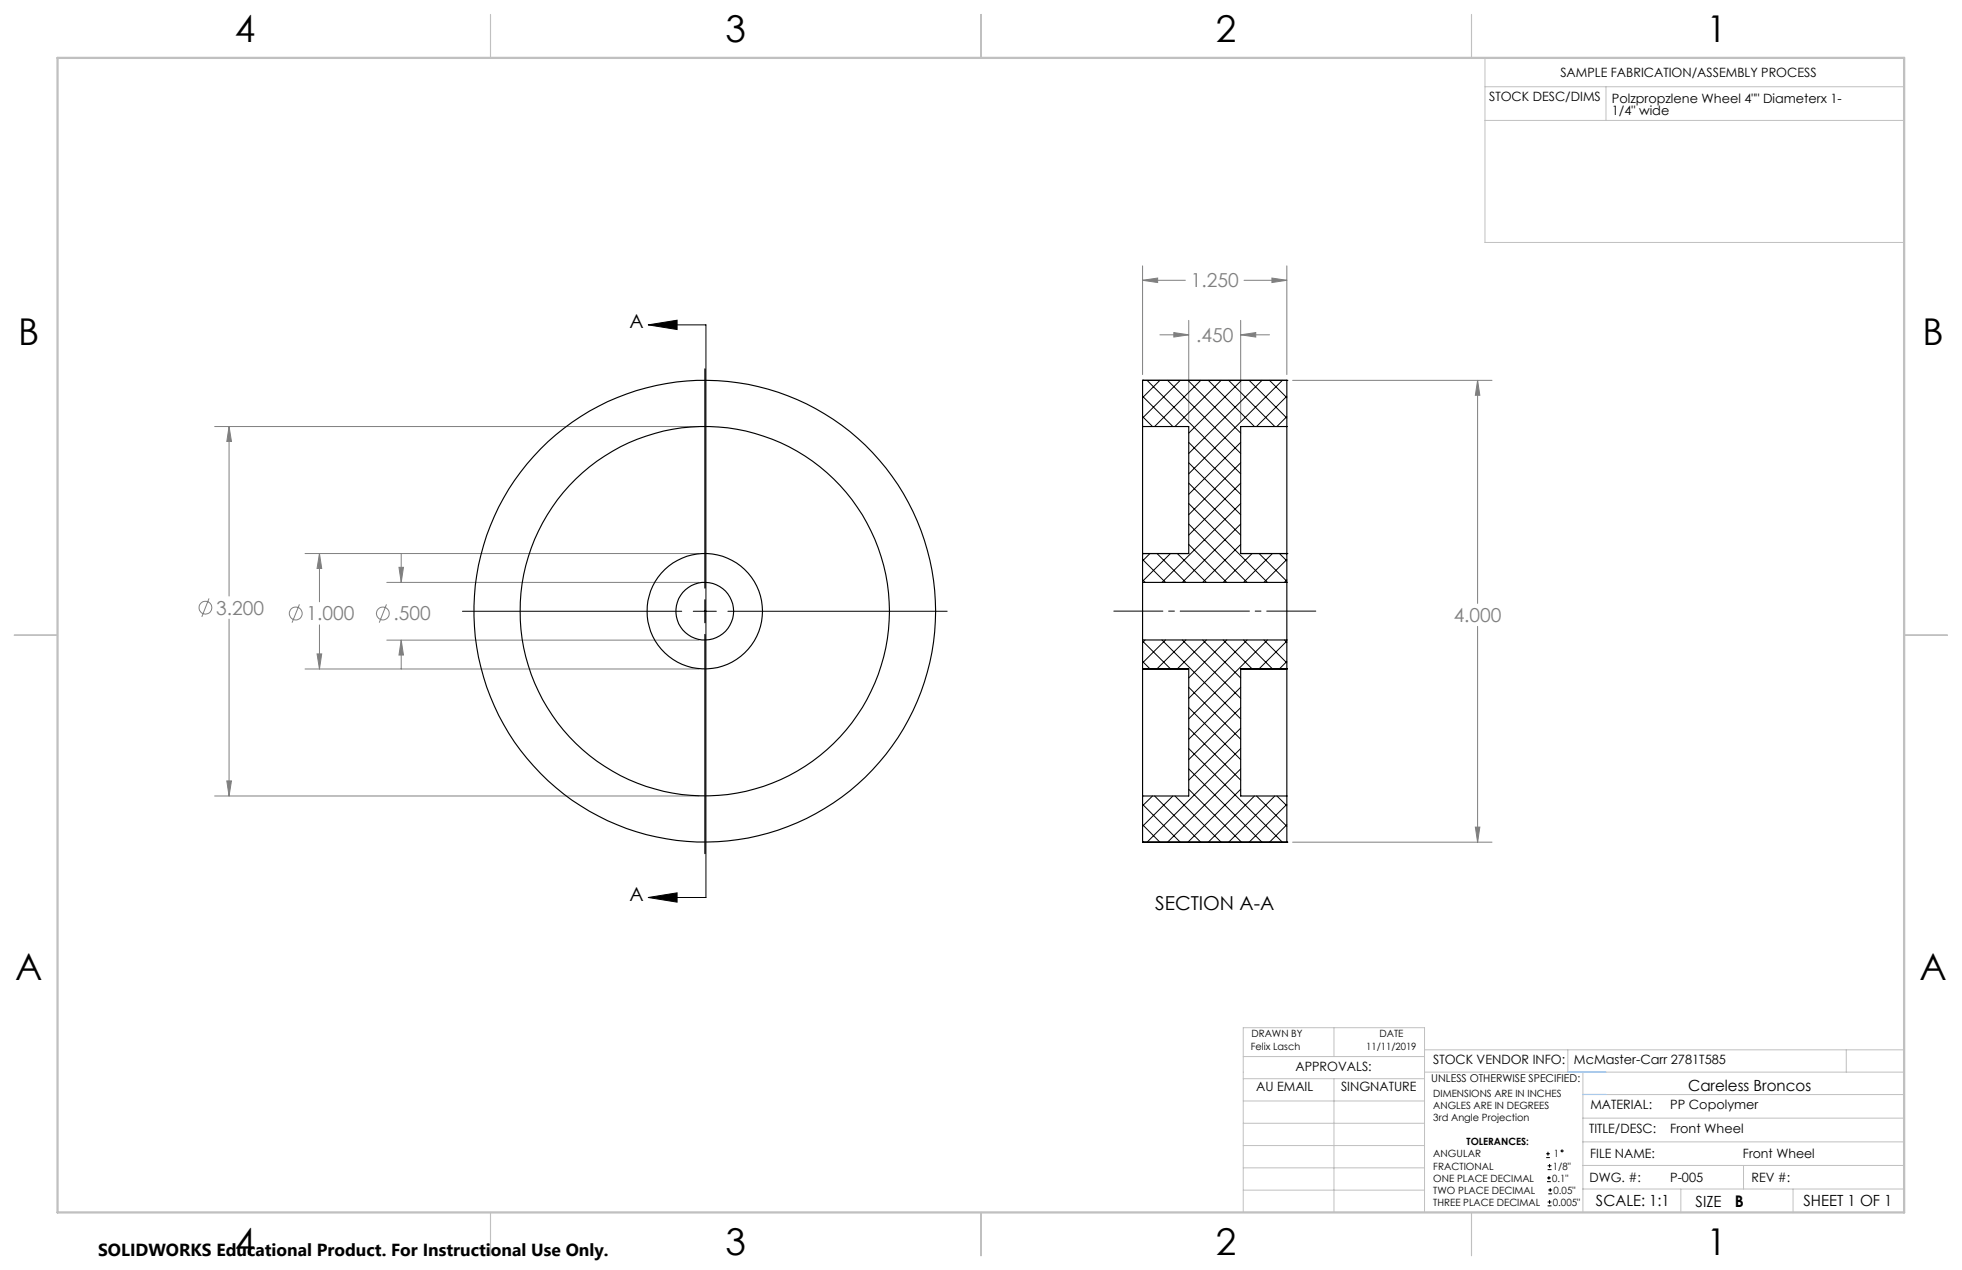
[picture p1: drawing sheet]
<svg xmlns="http://www.w3.org/2000/svg" width="432mm" height="279mm" viewBox="0 0 432 279" stroke-linecap="round" stroke-linejoin="round" font-family="sans-serif">
<g fill="none" stroke="#808080" stroke-width=".22">
<path d="M251.5 58.5v23.9M283.2 58.5v23.9M251.5 61.7l3.3-.5v1zM251.5 61.7h9.4M255.3 73.7h6.3M258.3 73.2l3.3 .5-3.3 .5zM261.6 70.5v22.1M273 70.5v22.1M273 73.7h6.4M273.1 73.7l3.3-.5v1zM273.8 61.7h9.4M279.9 61.2l3.3 .5-3.3 .5z"/>
<path d="M47.2 93.8h106.6M50.4 93.8v37.3M50.4 93.8l.5 3.3h-1zM284.5 83.7h43.9M325.2 83.7l.5 3.3h-1zM325.2 83.7v49.1M46 131.7l-1.6 4M50.4 136.2v38.9M65.9 133l-1.6 4M67.1 121.8h86.7M70.3 121.8l.5 3.3h-1zM70.3 121.8v10.6"/>
<path d="M70.3 137.5v9.7M85.1 133l-1.6 4M85.1 128.1h68.7M87.8 124.8h1l-.5 3.3zM88.3 121.8v6.3M325.2 137.8v47.5M67.1 147.2h86.7M69.8 143.9h1l-.5 3.3zM85.1 140.8h68.7M88.3 140.8l.5 3.3h-1zM88.3 140.8v6.4M47.2 175.1h106.6"/>
<path d="M49.9 171.8h1l-.5 3.3zM284.5 185.3h43.9M324.7 182h1l-.5 3.3z"/>
<circle cx="45.2" cy="133.7" r="1.42"/>
<circle cx="65.1" cy="135" r="1.42"/>
<circle cx="84.2" cy="135" r="1.41"/>
</g>
<g fill="none" stroke="#000" stroke-width=".22">
<path d="M142.7 71.5l6.3-1.1v2.1zM142.7 71.5h12.7v125.9h-12.7M155.1 81.1v48.3M101.8 134.5h48.2M152.6 134.5h5.1M155.1 131.9v5.1M155.1 139.6v48.2M160.2 134.5h48.3M142.7 197.4l6.3-1v2.1zM340.3 254.7h.8M340.3 253.8h.8M340.5 260h.8"/>
<path d="M340.5 259.2h.8M340.6 257.3h.9M340.6 256.5h.9M340.7 253.4v.8M340.9 258.7v.8M341 256.1v.8M340.6 265.3h.9M340.6 264.4h.9M340.7 262.6h.9M340.7 261.8h.9M341 264v.9M341.2 261.4v.8"/>
<circle cx="343.8" cy="253.2" r=".2"/>
</g>
<path d="M289.6 134.4h-44.5" fill="none" stroke="#000" stroke-width=".22" stroke-dasharray="15.2 1.3 1.3 1.3" stroke-dashoffset="4.4"/>
<g fill="none" stroke="#c0c0c0" stroke-width=".22">
<path d="M326.8 19.1h92.3M326.8 12.7v40.6h92.3M353.4 19.1v7.4M326.8 26.5h92.3M273.6 232.4h39.9M273.6 237.3h39.9M293.6 226.1v6.3M293.6 237.3v29.4M313.5 235.9h105.6M313.5 231h105.6M345.1 231v4.9M348.4 235.9v30.9"/>
<path d="M406.3 231v4.9M273.6 242.2h39.9M273.6 247.1h39.9M273.6 252h39.9M273.6 256.9h39.9M348.4 246h70.7M348.4 256.4h70.7M348.4 251.2h70.7M348.4 240.8h70.7M383.7 256.4v5.2M273.6 261.8h39.9M313.5 266.7v-40.6h-39.9v40.6h74.4"/>
<path d="M348.4 261.6h70.7M369.9 261.6v5.2M394.6 261.6v5.2"/>
</g>
<path d="M108 3.2v9.5M215.9 3.2v9.5M323.8 3.2v9.5M3.1 139.7h9.6M419.1 139.7h9.5M108 266.7v9.6M215.9 266.7v9.6M323.8 266.7v9.6" fill="none" stroke="#c0c0c0" stroke-width=".25"/>
<path d="M12.7 12.7h406.4v254h-406.4z" fill="none" stroke="#c0c0c0" stroke-width=".5"/>
<path d="M345.1 235.9h8.3M348.4 240.8h5" fill="none" stroke="#53a9ff" stroke-width=".22"/>
<path d="M142.7 71.5l6.3-1.1v2.1zM142.7 197.4l6.3-1v2.1z" fill="#000"/>
<path d="M70.3 121.8l.5 3.3h-1zM69.8 143.9h1l-.5 3.3zM87.8 124.8h1l-.5 3.3zM88.3 140.8l.5 3.3h-1zM50.4 93.8l.5 3.3h-1zM49.9 171.8h1l-.5 3.3zM324.7 182h1l-.5 3.3zM325.2 83.7l.5 3.3h-1zM251.5 61.7l3.3-.5v1zM279.9 61.2l3.3 .5-3.3 .5zM258.3 73.2l3.3 .5-3.3 .5zM273.1 73.7l3.3-.5v1z" fill="#808080"/>
<g fill="none" stroke="#000" stroke-width=".25">
<path d="M251.5 83.7h.1M251.5 93.8v28M251.5 93.8h10.1v28h-10.1M251.5 83.7h31.7M251.5 83.7v10.1M283.2 83.7h.1M283.2 93.8v28M283.2 93.8h-10.2v28h10.2M283.2 83.7v10.1M251.5 128.1v12.7M251.5 121.8h.1M251.5 128.1h31.7"/>
<path d="M251.5 121.8v6.3M283.2 121.8h.1M283.2 128.1v12.7M283.2 121.8v6.3M251.5 147.1h10.1v28h-10.1zM251.5 140.8v6.4h10.1M251.5 140.8h31.7M273 147.1h10.2v28h-10.2zM283.2 140.8v6.4h-10.2M251.5 175.1v10.2M283.2 175.1v10.2M251.5 185.3h.1"/>
<path d="M251.5 185.3h31.7M283.2 185.3h.1"/>
<circle cx="155.1" cy="134.5" r="50.8"/>
<circle cx="155.1" cy="134.5" r="12.7"/>
<circle cx="155.1" cy="134.5" r="6.4"/>
<circle cx="155.1" cy="134.5" r="40.6"/>
</g>
<g fill="none" stroke="#000" stroke-width=".22">
<path d="M251.5 91.7l2.1 2.1M251.5 87.2l6.6 6.6M252.4 83.7l20.6 20.5M255.3 83.7l-3.8 3.8M257 83.7l16 16.1M259.8 83.7l-8.3 8.3M261.4 83.7l11.6 11.6M261.6 97.3l11.4 11.5M264.3 83.7l-10.2 10.1M265.9 83.7l10.2 10.1M268.7 83.7l-10.1 10.1M270.4 83.7l10.2 10.1"/>
<path d="M273 97.3l-11.4 11.5M273.2 83.7l-11.6 11.6M274.9 83.7l8.3 8.3M277.7 83.7l-16.1 16.1M279.4 83.7l3.8 3.8M282.2 83.7l-20.6 20.5M283.2 87.2l-6.7 6.6M283.2 91.7l-2.2 2.1M261.6 119.8l8.4 8.3M261.6 115.3l12.9 12.8M261.6 110.8l17.3 17.3M261.6 106.3l11.4 11.4"/>
<path d="M261.6 101.8l11.4 11.4M273 101.8l-11.4 11.4M273 106.3l-11.4 11.4M273 110.8l-17.3 17.3M273 115.3l-12.8 12.8M273 119.8l-8.3 8.3M251.5 127.6l.5 .5M251.5 123.1l5 5M253.1 121.8l-1.6 1.6M254.6 121.8l6.4 6.3M257.6 121.8l-6.1 6.1M259.1 121.8l6.4 6.3"/>
<path d="M275.6 121.8l-6.4 6.3M277.1 121.8l6.1 6.1M280 121.8l-6.3 6.3M281.6 121.8l1.6 1.6M283.2 123.1l-5 5M283.2 127.6l-.5 .5M251.5 145.5l1.6 1.6M251.5 141l6.1 6.1M252 140.8l-.5 .6M255.7 140.8l17.3 17.4M256.5 140.8l-5 5M260.2 140.8l12.8 12.8"/>
<path d="M261 140.8l-6.4 6.3M261.6 155.7l11.4 11.4M261.6 151.2l11.4 11.4M264.7 140.8l8.3 8.4M265.5 140.8l-6.4 6.3M269.2 140.8l6.4 6.3M270 140.8l-8.4 8.4M273 151.2l-11.4 11.4M273 155.7l-11.4 11.4M273.7 140.8l6.3 6.3M274.5 140.8l-12.9 12.8M278.2 140.8l5 5"/>
<path d="M278.9 140.8l-17.3 17.4M282.7 140.8l.5 .6M283.2 141l-6.1 6.1M283.2 145.5l-1.6 1.6M251.5 177l8.3 8.3M253.6 175.1l-2.1 2.2M254.1 175.1l10.2 10.2M258.1 175.1l-6.6 6.7M258.6 175.1l10.1 10.2M261.6 173.6l11.6 11.7M261.6 169.2l16.1 16.1M261.6 164.7l20.6 20.6"/>
<path d="M261.6 160.2l11.4 11.4M273 160.2l-11.4 11.4M273 164.7l-20.6 20.6M273 169.2l-16 16.1M273 173.6l-11.6 11.7M276.1 175.1l-10.2 10.2M276.5 175.1l6.7 6.7M280.6 175.1l-10.2 10.2M281 175.1l2.2 2.2M283.2 177l-8.3 8.3M251.5 181.4l3.8 3.9M283.2 181.4l-3.8 3.9"/>
</g>
<g font-size="8.1">
<text x="51.7" y="9.3">4</text>
<text x="159.7" y="9.3">3</text>
<text x="267.6" y="9.3">2</text>
<text x="375.6" y="9.3">1</text>
<text x="4" y="76">B</text>
<text x="423.1" y="76">B</text>
<text x="3.3" y="215.7">A</text>
<text x="422.4" y="215.7">A</text>
<text x="51.7" y="276">4</text>
<text x="159.7" y="276">3</text>
<text x="267.6" y="276">2</text>
<text x="375.6" y="276">1</text>
</g>
<g font-size="4.2" fill="#808080">
<text x="262.1" y="63.2">1.250</text>
<text x="263.2" y="75.3">.450</text>
<text x="47.6" y="135.2">3.200</text>
<text x="67.4" y="136.5">1.000</text>
<text x="86.6" y="136.5">.500</text>
<text x="319.9" y="136.8">4.000</text>
</g>
<g font-size="4.2">
<text x="138.6" y="72.2">A</text>
<text x="138.6" y="198.2">A</text>
<text x="254.2" y="200.3">SECTION A-A</text>
</g>
<text font-size="3.8" x="21.6" y="276.3">SOLIDWORKS Educational Product. For Instructional Use Only.</text>
<text font-size="3.5" x="381.8" y="265.6">B</text>
<g font-size="3.4">
<text x="371.5" y="240.1">Careless Broncos</text>
<text x="351.2" y="265.2">SCALE: 1:1</text>
<text x="373.2" y="265.6">SIZE</text>
<text x="396.9" y="265.2">SHEET 1 OF 1</text>
</g>
<g font-size="2.8">
<text x="343.4" y="16.9">SAMPLE FABRICATION/ASSEMBLY PROCESS</text>
<text x="327.7" y="22.3">STOCK DESC/DIMS</text>
<text x="354.7" y="22.6">Polzpropzlene Wheel 4&quot;&quot; Diameterx 1-</text>
<text x="354.7" y="25.4">1/4&quot; wide</text>
<text x="285.1" y="235.7">APPROVALS:</text>
<text x="315.4" y="234.1">STOCK VENDOR INFO:</text>
<text x="346.4" y="234.1">McMaster-Carr 2781T585</text>
<text x="276.4" y="240.1">AU EMAIL</text>
<text x="295.1" y="240.1">SINGNATURE</text>
<text x="350" y="244.1">MATERIAL:</text>
<text x="367.6" y="244.1">PP Copolymer</text>
<text x="349.7" y="249.2">TITLE/DESC:</text>
<text x="367.6" y="249.2">Front Wheel</text>
<text x="350" y="254.7">FILE NAME:</text>
<text x="383.6" y="254.8">Front Wheel</text>
<text x="349.8" y="260">DWG. #:</text>
<text x="367.6" y="260">P-005</text>
<text x="385.5" y="260">REV #:</text>
</g>
<text font-size="2.4" x="315" y="238.1">UNLESS OTHERWISE SPECIFIED:</text>
<g font-size="2.2">
<text x="275.3" y="231.1">Felix Lasch</text>
<text x="275.4" y="228.2">DRAWN BY</text>
<text x="300.7" y="231.1">11/11/2019</text>
<text x="303.6" y="228.2">DATE</text>
<text x="315.4" y="241.4">DIMENSIONS ARE IN INCHES</text>
<text x="315.4" y="244">ANGLES ARE IN DEGREES</text>
<text x="315.4" y="246.7">3rd Angle Projection</text>
<text x="322.8" y="252">TOLERANCES:</text>
<text x="315.4" y="254.6">ANGULAR</text>
<text x="315.4" y="257.3">FRACTIONAL</text>
<text x="341.8" y="257.3">1/8&quot;</text>
<text x="342" y="254.6">1</text>
<text x="315.4" y="262.6">TWO PLACE DECIMAL</text>
<text x="315.4" y="260">ONE PLACE DECIMAL</text>
<text x="341.6" y="260">0.1&quot;</text>
<text x="341.9" y="262.6">0.05&quot;</text>
<text x="315.4" y="265.3">THREE PLACE DECIMAL</text>
<text x="341.8" y="265.3">0.005&quot;</text>
</g>
</svg>
